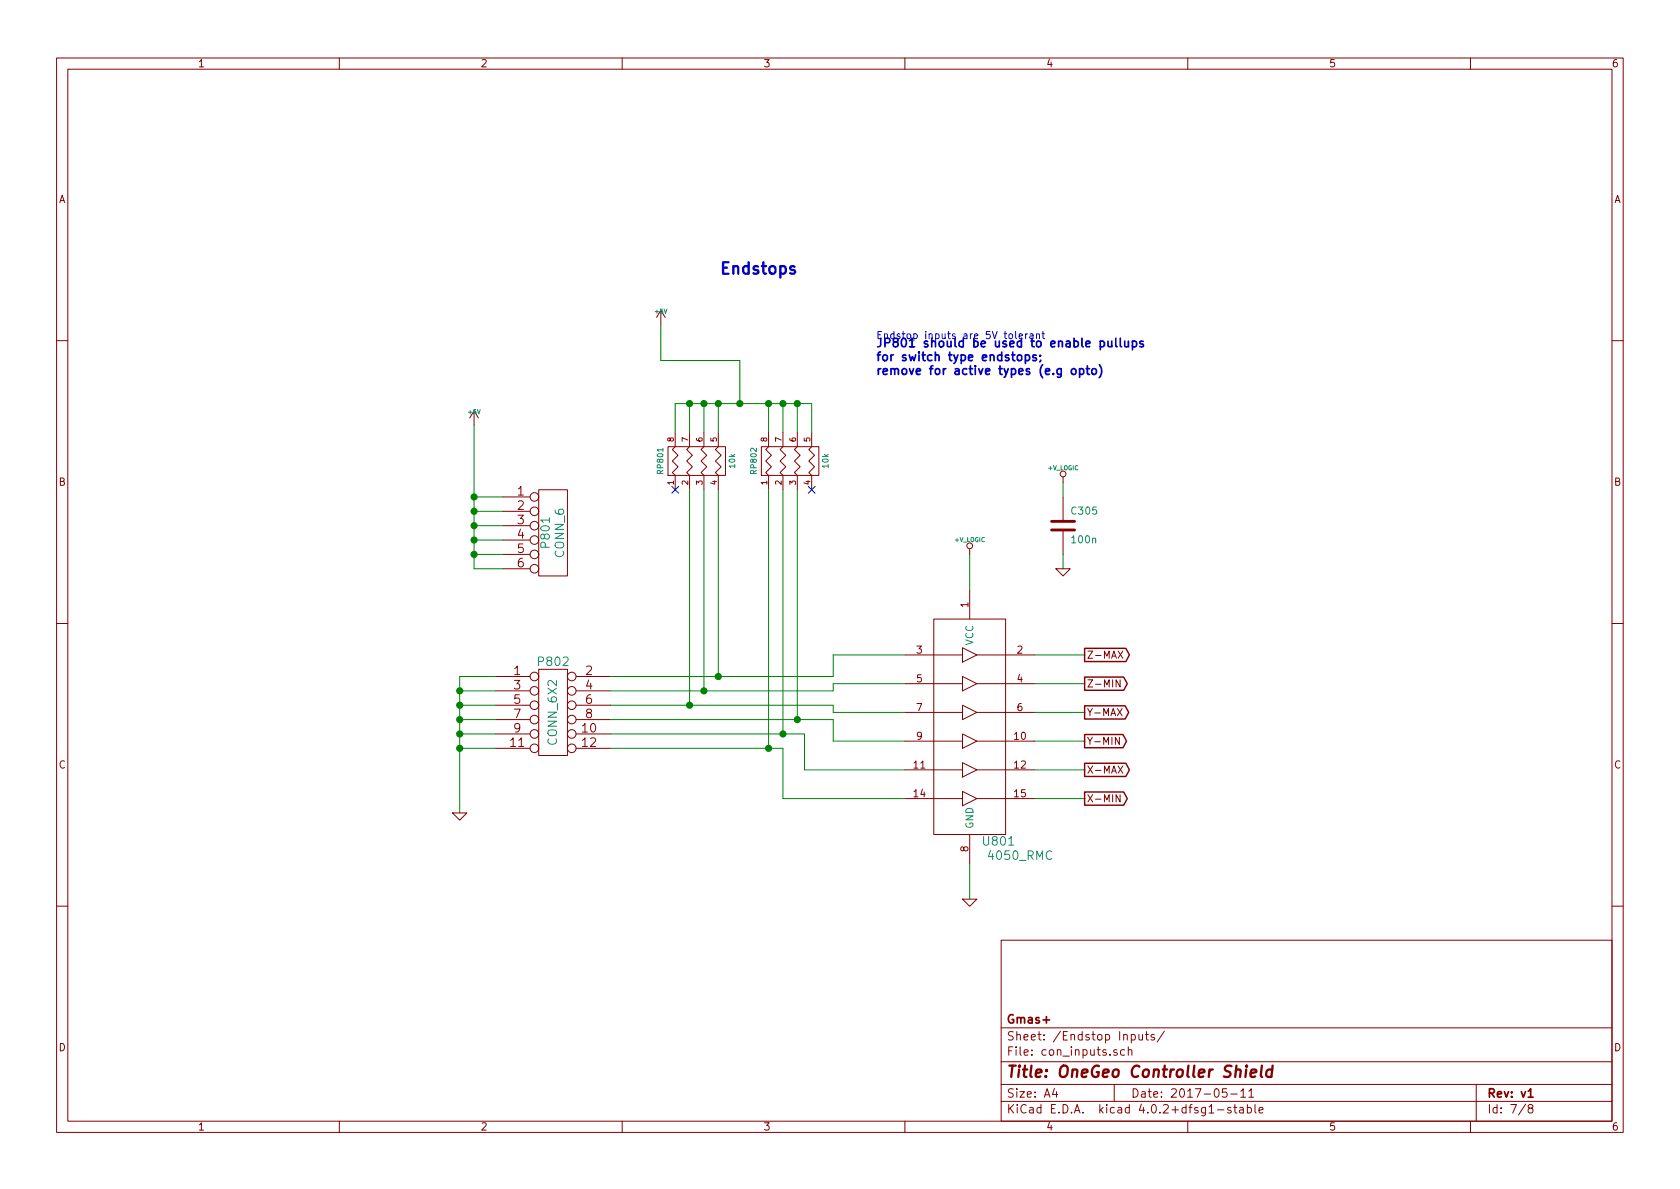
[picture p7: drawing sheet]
EESchema Schematic File Version 2
LIBS:mainboard-rescue
LIBS:power
LIBS:device
LIBS:transistors
LIBS:conn
LIBS:linear
LIBS:regul
LIBS:74xx
LIBS:cmos4000
LIBS:adc-dac
LIBS:memory
LIBS:xilinx
LIBS:microcontrollers
LIBS:dsp
LIBS:microchip
LIBS:analog_switches
LIBS:motorola
LIBS:texas
LIBS:intel
LIBS:audio
LIBS:interface
LIBS:digital-audio
LIBS:philips
LIBS:display
LIBS:cypress
LIBS:siliconi
LIBS:opto
LIBS:atmel
LIBS:contrib
LIBS:valves
LIBS:RMC
LIBS:arduino_shieldsNCL
LIBS:opendous
LIBS:m-bed
LIBS:stepper_drivers
LIBS:dc-dc-dsun
LIBS:gmas
LIBS:mainboard-cache
EELAYER 25 0
EELAYER END
$Descr A4 11693 8268
encoding utf-8
Sheet 7 8
Title "OneGeo Controller Shield"
Date "2017-05-11"
Rev "v1"
Comp "Gmas+"
Comment1 ""
Comment2 ""
Comment3 ""
Comment4 ""
$EndDescr
Wire Wire Line
	3200 4700 3200 5650
Wire Wire Line
	7400 3950 7400 3850
Wire Wire Line
	5800 5150 6300 5150
Wire Wire Line
	6300 4750 5800 4750
Wire Wire Line
	7550 5350 7200 5350
Wire Wire Line
	7550 4950 7200 4950
Wire Wire Line
	6750 6250 6750 6000
Wire Wire Line
	7550 4550 7200 4550
Wire Wire Line
	6750 4100 6750 3850
Wire Wire Line
	7200 4750 7550 4750
Wire Wire Line
	7200 5150 7550 5150
Wire Wire Line
	7200 5550 7550 5550
Wire Wire Line
	5800 4550 6300 4550
Wire Wire Line
	7400 3450 7400 3350
Wire Wire Line
	4250 4900 5800 4900
$Comp
L +V_LOGIC #PWR064
U 1 1
P 6750 3850
F 0 "#PWR064" H 6750 3820 30  0001 C CNN
F 1 "+V_LOGIC" H 6750 3950 30  0000 C CNN
F 2 "" H 6750 3850 60  0001 C CNN
F 3 "" H 6750 3850 60  0001 C CNN
	1    6750 3850
	1    0    0    -1  
$EndComp
$Comp
L +V_LOGIC #PWR065
U 1 1
P 7400 3350
F 0 "#PWR065" H 7400 3320 30  0001 C CNN
F 1 "+V_LOGIC" H 7400 3450 30  0000 C CNN
F 2 "" H 7400 3350 60  0001 C CNN
F 3 "" H 7400 3350 60  0001 C CNN
	1    7400 3350
	1    0    0    -1  
$EndComp
$Comp
L GND-RESCUE-mainboard #PWR066
U 1 1
P 7400 3950
F 0 "#PWR066" H 7400 3950 30  0001 C CNN
F 1 "GND" H 7400 3880 30  0001 C CNN
F 2 "" H 7400 3950 60  0001 C CNN
F 3 "" H 7400 3950 60  0001 C CNN
	1    7400 3950
	1    0    0    -1  
$EndComp
$Comp
L C-RESCUE-mainboard C305
U 1 1
P 7400 3650
AR Path="/510D87AD" Ref="C305"  Part="1" 
AR Path="/50FC37D4/510D87AD" Ref="C305"  Part="1" 
F 0 "C305" H 7450 3750 50  0000 L CNN
F 1 "100n" H 7450 3550 50  0000 L CNN
F 2 "opendous:SM0805_Opendous" H 7400 3650 60  0001 C CNN
F 3 "" H 7400 3650 60  0001 C CNN
	1    7400 3650
	1    0    0    -1  
$EndComp
$Comp
L +5V #PWR067
U 1 1
P 3300 2950
F 0 "#PWR067" H 3300 3040 20  0001 C CNN
F 1 "+5V" H 3300 3040 30  0000 C CNN
F 2 "" H 3300 2950 60  0001 C CNN
F 3 "" H 3300 2950 60  0001 C CNN
	1    3300 2950
	1    0    0    -1  
$EndComp
$Comp
L GND-RESCUE-mainboard #PWR068
U 1 1
P 6750 6250
F 0 "#PWR068" H 6750 6250 30  0001 C CNN
F 1 "GND" H 6750 6180 30  0001 C CNN
F 2 "" H 6750 6250 60  0001 C CNN
F 3 "" H 6750 6250 60  0001 C CNN
	1    6750 6250
	1    0    0    -1  
$EndComp
Text Notes 6100 2350 0    50   ~ 0
Endstop inputs are 5V tolerant
Text Notes 5550 1900 2    80   ~ 16
Endstops
Text GLabel 7550 4550 2    50   Output ~ 0
Z-MAX
Text GLabel 7550 4750 2    50   Output ~ 0
Z-MIN
Text GLabel 7550 5150 2    50   Output ~ 0
Y-MIN
Text GLabel 7550 4950 2    50   Output ~ 0
Y-MAX
Text GLabel 7550 5350 2    50   Output ~ 0
X-MAX
Text GLabel 7550 5550 2    50   Output ~ 0
X-MIN
$Comp
L GND-RESCUE-mainboard #PWR069
U 1 1
P 3200 5650
F 0 "#PWR069" H 3200 5650 30  0001 C CNN
F 1 "GND" H 3200 5580 30  0001 C CNN
F 2 "" H 3200 5650 60  0001 C CNN
F 3 "" H 3200 5650 60  0001 C CNN
	1    3200 5650
	1    0    0    -1  
$EndComp
$Comp
L 4050_RMC U801
U 1 1
P 6950 4300
F 0 "U801" H 6950 2750 60  0000 C CNN
F 1 "4050_RMC" H 7100 2650 60  0000 C CNN
F 2 "w_smd_dil:so-16" H 6950 4300 60  0001 C CNN
F 3 "~" H 6950 4300 60  0000 C CNN
	1    6950 4300
	1    0    0    -1  
$EndComp
$Comp
L R_PACK4 RP801
U 1 1
P 5050 3200
F 0 "RP801" H 5050 3650 40  0000 C CNN
F 1 "10k" H 5050 3150 40  0000 C CNN
F 2 "w_smd_resistors:r_cat16-4" H 5050 3200 60  0001 C CNN
F 3 "~" H 5050 3200 60  0000 C CNN
	1    5050 3200
	0    -1   -1   0   
$EndComp
Wire Wire Line
	4700 3000 4700 2800
Wire Wire Line
	4700 2800 5650 2800
Wire Wire Line
	5350 2800 5350 3000
Wire Wire Line
	5450 2800 5450 3000
Connection ~ 5350 2800
Wire Wire Line
	5000 3000 5000 2800
Connection ~ 5000 2800
Wire Wire Line
	4900 3000 4900 2800
Connection ~ 4900 2800
Wire Wire Line
	4800 3000 4800 2800
Connection ~ 4800 2800
$Comp
L R_PACK4 RP802
U 1 1
P 5700 3200
F 0 "RP802" H 5700 3650 40  0000 C CNN
F 1 "10k" H 5700 3150 40  0000 C CNN
F 2 "w_smd_resistors:r_cat16-4" H 5700 3200 60  0001 C CNN
F 3 "~" H 5700 3200 60  0000 C CNN
	1    5700 3200
	0    -1   -1   0   
$EndComp
NoConn ~ 5650 3400
NoConn ~ 4700 3400
$Comp
L +5V #PWR070
U 1 1
P 4600 2250
F 0 "#PWR070" H 4600 2340 20  0001 C CNN
F 1 "+5V" H 4600 2340 30  0000 C CNN
F 2 "" H 4600 2250 60  0001 C CNN
F 3 "" H 4600 2250 60  0001 C CNN
	1    4600 2250
	1    0    0    -1  
$EndComp
Wire Wire Line
	4600 2500 5150 2500
Wire Wire Line
	5150 2500 5150 2800
Connection ~ 5150 2800
Wire Wire Line
	4600 2250 4600 2500
Wire Wire Line
	5000 3400 5000 4700
Connection ~ 5000 4700
Wire Wire Line
	4900 3400 4900 4800
Connection ~ 4900 4800
Wire Wire Line
	4800 3400 4800 4900
Connection ~ 4800 4900
Wire Wire Line
	5550 2800 5550 3000
Connection ~ 5450 2800
Wire Wire Line
	5650 2800 5650 3000
Connection ~ 5550 2800
$Comp
L CONN_6X2 P802
U 1 1
P 3850 4950
F 0 "P802" H 3850 5300 60  0000 C CNN
F 1 "CONN_6X2" V 3850 4950 60  0000 C CNN
F 2 "w_pin_strip:pin_strip_6x2" H 3850 4950 60  0001 C CNN
F 3 "" H 3850 4950 60  0000 C CNN
	1    3850 4950
	1    0    0    -1  
$EndComp
$Comp
L CONN_6 P801
U 1 1
P 3850 3700
F 0 "P801" V 3800 3700 60  0000 C CNN
F 1 "CONN_6" V 3900 3700 60  0000 C CNN
F 2 "w_pin_strip:pin_strip_6" H 3850 3700 60  0001 C CNN
F 3 "" H 3850 3700 60  0000 C CNN
	1    3850 3700
	1    0    0    -1  
$EndComp
Wire Wire Line
	3450 5200 3200 5200
Wire Wire Line
	3200 5100 3450 5100
Connection ~ 3200 5200
Wire Wire Line
	3450 5000 3200 5000
Connection ~ 3200 5100
Wire Wire Line
	3450 4900 3200 4900
Connection ~ 3200 5000
Wire Wire Line
	3450 4800 3200 4800
Connection ~ 3200 4900
Wire Wire Line
	3450 4700 3200 4700
Connection ~ 3200 4800
Wire Wire Line
	4250 4800 5800 4800
Wire Wire Line
	5800 4800 5800 4750
Wire Wire Line
	4250 4700 5800 4700
Wire Wire Line
	5800 4700 5800 4550
Wire Wire Line
	5800 4900 5800 4950
Wire Wire Line
	5800 4950 6300 4950
Wire Wire Line
	5800 5000 5800 5150
Wire Wire Line
	4250 5000 5800 5000
Wire Wire Line
	4250 5100 5600 5100
Wire Wire Line
	5600 5100 5600 5350
Wire Wire Line
	5600 5350 6300 5350
Wire Wire Line
	6300 5550 5450 5550
Wire Wire Line
	5450 5550 5450 5200
Wire Wire Line
	5450 5200 4250 5200
Wire Wire Line
	5350 3400 5350 5200
Connection ~ 5350 5200
Wire Wire Line
	5450 3400 5450 5100
Connection ~ 5450 5100
Wire Wire Line
	5550 3400 5550 5000
Connection ~ 5550 5000
Wire Wire Line
	3500 3450 3300 3450
Wire Wire Line
	3300 2950 3300 3950
Wire Wire Line
	3300 3550 3500 3550
Connection ~ 3300 3450
Wire Wire Line
	3300 3650 3500 3650
Connection ~ 3300 3550
Wire Wire Line
	3300 3750 3500 3750
Connection ~ 3300 3650
Wire Wire Line
	3300 3850 3500 3850
Connection ~ 3300 3750
Wire Wire Line
	3300 3950 3500 3950
Connection ~ 3300 3850
Text Notes 6100 2600 0    60   ~ 12
JP801 should be used to enable pullups \nfor switch type endstops; \nremove for active types (e.g opto)
$EndSCHEMATC
